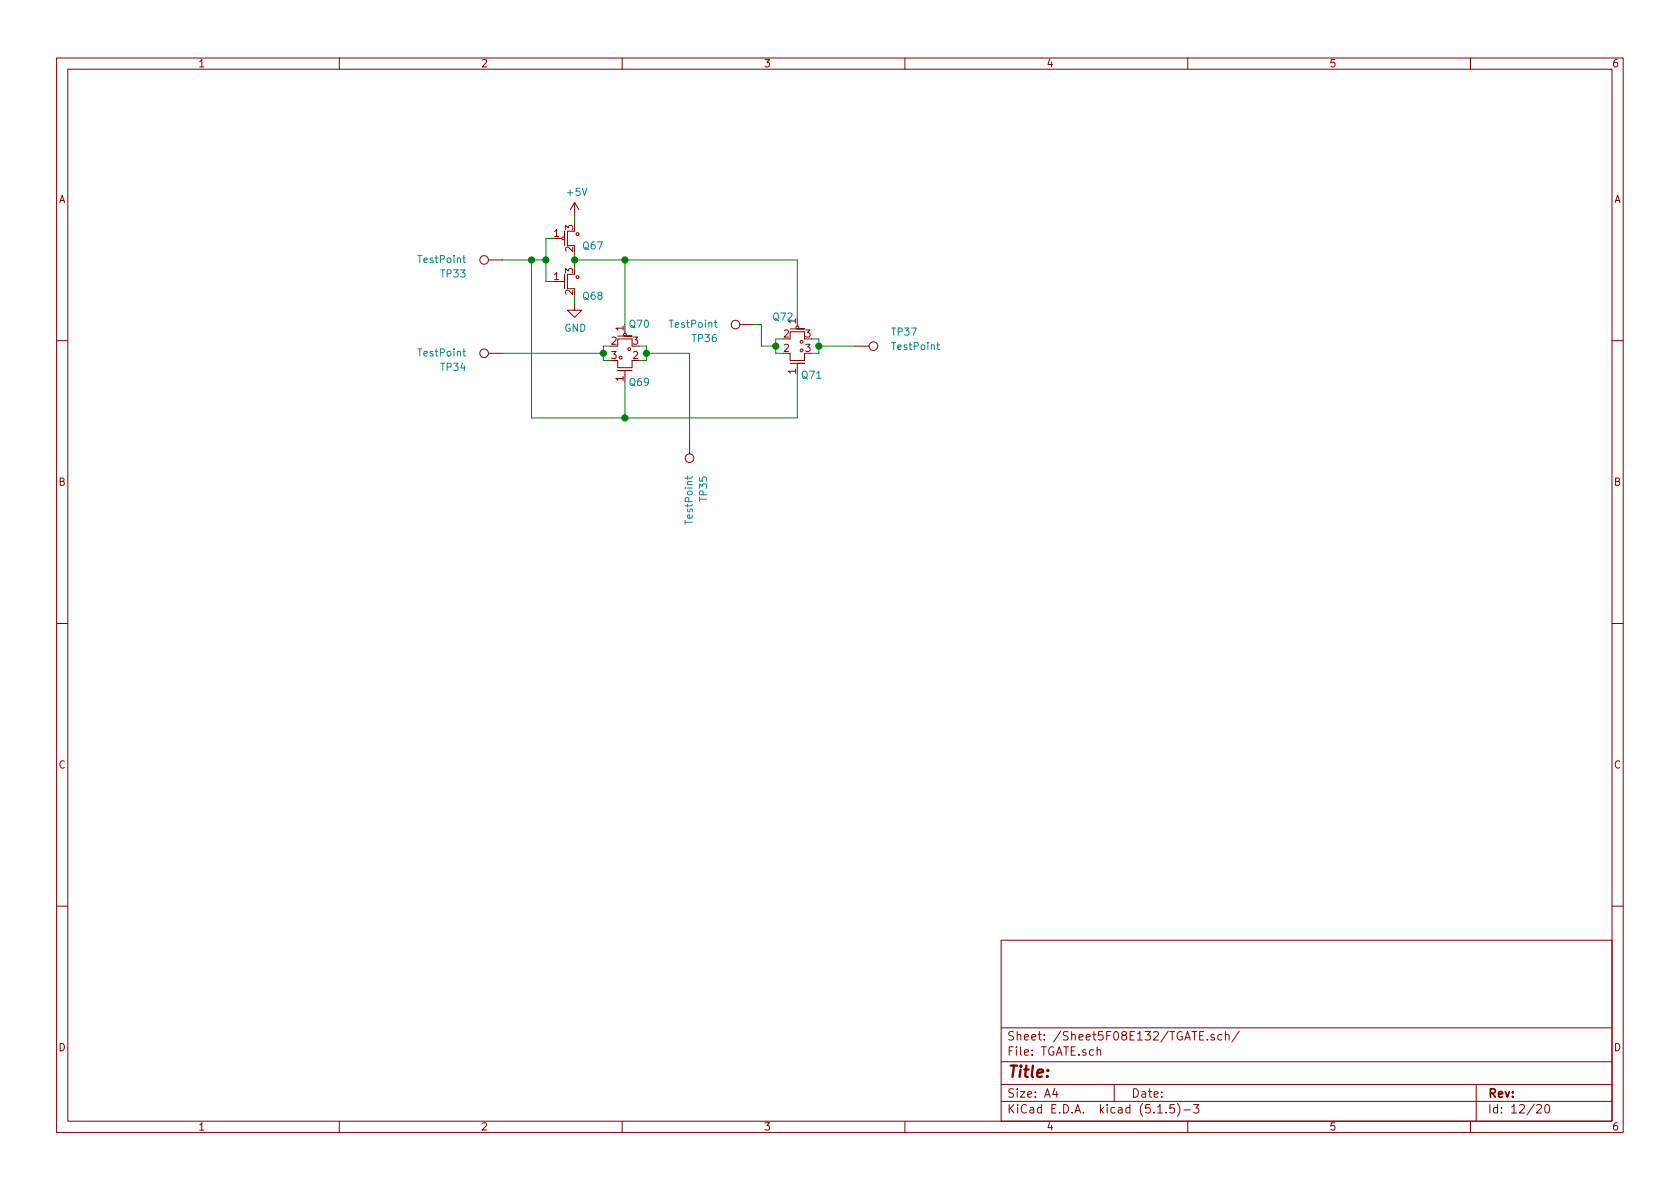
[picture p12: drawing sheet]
EESchema Schematic File Version 4
EELAYER 30 0
EELAYER END
$Descr A4 11693 8268
encoding utf-8
Sheet 12 20
Title ""
Date ""
Rev ""
Comp ""
Comment1 ""
Comment2 ""
Comment3 ""
Comment4 ""
$EndDescr
$Comp
L LogicQ:NM Q?
U 1 1
P 4350 2500
AR Path="/5F08E133/5F0B2F1F" Ref="Q?"  Part="1" 
AR Path="/5F08E133/5F0AFCF0/5F0B2F1F" Ref="Q70"  Part="1" 
F 0 "Q70" V 4600 2400 50  0000 C CNN
F 1 "NM" H 4450 2400 50  0001 C CNN
F 2 "LogicQ:SOT-23-N" H 4150 2500 50  0001 C CNN
F 3 "" H 4350 2500 50  0001 C CNN
	1    4350 2500
	0    -1   -1   0   
$EndComp
$Comp
L LogicQ:PM Q?
U 1 1
P 4350 2400
AR Path="/5F08E133/5F0B2F25" Ref="Q?"  Part="1" 
AR Path="/5F08E133/5F0AFCF0/5F0B2F25" Ref="Q69"  Part="1" 
F 0 "Q69" V 4600 2500 50  0000 C CNN
F 1 "PM" H 4450 2300 50  0001 C CNN
F 2 "LogicQ:SOT-23-P" H 4150 2400 50  0001 C CNN
F 3 "" H 4350 2400 50  0001 C CNN
	1    4350 2400
	0    1    1    0   
$EndComp
Wire Wire Line
	4450 2400 4500 2400
Wire Wire Line
	4500 2400 4500 2450
Wire Wire Line
	4500 2500 4450 2500
Wire Wire Line
	4250 2400 4200 2400
Wire Wire Line
	4200 2400 4200 2450
Wire Wire Line
	4200 2500 4250 2500
Connection ~ 4500 2450
Wire Wire Line
	4500 2450 4500 2500
Connection ~ 4200 2450
Wire Wire Line
	4200 2450 4200 2500
$Comp
L LogicQ:PM Q?
U 1 1
P 4000 1650
AR Path="/5F0B2F35" Ref="Q?"  Part="1" 
AR Path="/5EC45553/5F0B2F35" Ref="Q?"  Part="1" 
AR Path="/5ED5CBB1/5F0B2F35" Ref="Q?"  Part="1" 
AR Path="/5ED5DFBF/5F0B2F35" Ref="Q?"  Part="1" 
AR Path="/5ED71D34/5F0B2F35" Ref="Q?"  Part="1" 
AR Path="/5F08E133/5F0AFCF0/5F0B2F35" Ref="Q67"  Part="1" 
F 0 "Q67" H 4050 1600 50  0000 L CNN
F 1 "PM" H 4100 1550 50  0001 C CNN
F 2 "LogicQ:SOT-23-P" H 3800 1650 50  0001 C CNN
F 3 "" H 4000 1650 50  0001 C CNN
	1    4000 1650
	1    0    0    -1  
$EndComp
$Comp
L LogicQ:NM Q?
U 1 1
P 4000 1950
AR Path="/5F0B2F3B" Ref="Q?"  Part="1" 
AR Path="/5EC45553/5F0B2F3B" Ref="Q?"  Part="1" 
AR Path="/5ED5CBB1/5F0B2F3B" Ref="Q?"  Part="1" 
AR Path="/5ED5DFBF/5F0B2F3B" Ref="Q?"  Part="1" 
AR Path="/5ED71D34/5F0B2F3B" Ref="Q?"  Part="1" 
AR Path="/5F08E133/5F0AFCF0/5F0B2F3B" Ref="Q68"  Part="1" 
F 0 "Q68" H 4050 1850 50  0000 L CNN
F 1 "NM" H 4100 1850 50  0001 C CNN
F 2 "LogicQ:SOT-23-N" H 3800 1950 50  0001 C CNN
F 3 "" H 4000 1950 50  0001 C CNN
	1    4000 1950
	1    0    0    -1  
$EndComp
Wire Wire Line
	4000 1750 4000 1800
Connection ~ 4000 1800
Wire Wire Line
	4000 1800 4000 1850
Wire Wire Line
	3800 1650 3850 1650
Wire Wire Line
	3800 1650 3800 1800
Wire Wire Line
	3800 1950 3850 1950
Wire Wire Line
	4000 2050 4000 2100
Wire Wire Line
	4000 1550 4000 1500
$Comp
L power:GND #PWR?
U 1 1
P 4000 2100
AR Path="/5F0B2F49" Ref="#PWR?"  Part="1" 
AR Path="/5EC45553/5F0B2F49" Ref="#PWR?"  Part="1" 
AR Path="/5ED5CBB1/5F0B2F49" Ref="#PWR?"  Part="1" 
AR Path="/5ED5DFBF/5F0B2F49" Ref="#PWR?"  Part="1" 
AR Path="/5ED71D34/5F0B2F49" Ref="#PWR?"  Part="1" 
AR Path="/5F08E133/5F0AFCF0/5F0B2F49" Ref="#PWR0146"  Part="1" 
F 0 "#PWR0146" H 4000 1850 50  0001 C CNN
F 1 "GND" H 4005 1927 50  0000 C CNN
F 2 "" H 4000 2100 50  0001 C CNN
F 3 "" H 4000 2100 50  0001 C CNN
	1    4000 2100
	1    0    0    -1  
$EndComp
$Comp
L power:+5V #PWR?
U 1 1
P 4000 1500
AR Path="/5F0B2F4F" Ref="#PWR?"  Part="1" 
AR Path="/5EC45553/5F0B2F4F" Ref="#PWR?"  Part="1" 
AR Path="/5ED5CBB1/5F0B2F4F" Ref="#PWR?"  Part="1" 
AR Path="/5ED5DFBF/5F0B2F4F" Ref="#PWR?"  Part="1" 
AR Path="/5ED71D34/5F0B2F4F" Ref="#PWR?"  Part="1" 
AR Path="/5F08E133/5F0AFCF0/5F0B2F4F" Ref="#PWR0147"  Part="1" 
F 0 "#PWR0147" H 4000 1350 50  0001 C CNN
F 1 "+5V" H 4015 1673 50  0000 C CNN
F 2 "" H 4000 1500 50  0001 C CNN
F 3 "" H 4000 1500 50  0001 C CNN
	1    4000 1500
	1    0    0    -1  
$EndComp
Wire Wire Line
	3800 1800 3700 1800
Connection ~ 3800 1800
Wire Wire Line
	3800 1800 3800 1950
Wire Wire Line
	4350 1800 4350 2250
Wire Wire Line
	4000 1800 4350 1800
Wire Wire Line
	4350 2650 4350 2900
Wire Wire Line
	4350 2900 3700 2900
Wire Wire Line
	3700 2900 3700 1800
Wire Wire Line
	3700 1800 3500 1800
Connection ~ 3700 1800
$Comp
L Connector:TestPoint TP?
U 1 1
P 3500 1800
AR Path="/5F08E133/5F0B2F5F" Ref="TP?"  Part="1" 
AR Path="/5F08E133/5F0AFCF0/5F0B2F5F" Ref="TP33"  Part="1" 
F 0 "TP33" V 3400 2050 50  0000 L CNN
F 1 "TestPoint" V 3500 2050 50  0000 L CNN
F 2 "Connector_PinSocket_2.54mm:PinSocket_1x01_P2.54mm_Vertical" H 3700 1800 50  0001 C CNN
F 3 "~" H 3700 1800 50  0001 C CNN
	1    3500 1800
	0    -1   -1   0   
$EndComp
$Comp
L Connector:TestPoint TP?
U 1 1
P 3500 2450
AR Path="/5F08E133/5F0B2F65" Ref="TP?"  Part="1" 
AR Path="/5F08E133/5F0AFCF0/5F0B2F65" Ref="TP34"  Part="1" 
F 0 "TP34" V 3400 2700 50  0000 L CNN
F 1 "TestPoint" V 3500 2700 50  0000 L CNN
F 2 "Connector_PinSocket_2.54mm:PinSocket_1x01_P2.54mm_Vertical" H 3700 2450 50  0001 C CNN
F 3 "~" H 3700 2450 50  0001 C CNN
	1    3500 2450
	0    -1   -1   0   
$EndComp
Wire Wire Line
	3500 2450 4200 2450
$Comp
L Connector:TestPoint TP?
U 1 1
P 4800 3050
AR Path="/5F08E133/5F0B2F6C" Ref="TP?"  Part="1" 
AR Path="/5F08E133/5F0AFCF0/5F0B2F6C" Ref="TP35"  Part="1" 
F 0 "TP35" V 4700 3300 50  0000 L CNN
F 1 "TestPoint" V 4800 3300 50  0000 L CNN
F 2 "Connector_PinSocket_2.54mm:PinSocket_1x01_P2.54mm_Vertical" H 5000 3050 50  0001 C CNN
F 3 "~" H 5000 3050 50  0001 C CNN
	1    4800 3050
	-1   0    0    1   
$EndComp
Wire Wire Line
	4800 3050 4800 2450
Wire Wire Line
	4500 2450 4800 2450
$Comp
L LogicQ:PM Q?
U 1 1
P 5550 2350
AR Path="/5F08E133/5F0B2F74" Ref="Q?"  Part="1" 
AR Path="/5F08E133/5F0AFCF0/5F0B2F74" Ref="Q71"  Part="1" 
F 0 "Q71" V 5800 2450 50  0000 C CNN
F 1 "PM" H 5650 2250 50  0001 C CNN
F 2 "LogicQ:SOT-23-P" H 5350 2350 50  0001 C CNN
F 3 "" H 5550 2350 50  0001 C CNN
	1    5550 2350
	0    1    1    0   
$EndComp
$Comp
L LogicQ:NM Q?
U 1 1
P 5550 2450
AR Path="/5F08E133/5F0B2F7A" Ref="Q?"  Part="1" 
AR Path="/5F08E133/5F0AFCF0/5F0B2F7A" Ref="Q72"  Part="1" 
F 0 "Q72" V 5800 2350 50  0000 C CNN
F 1 "NM" H 5650 2350 50  0001 C CNN
F 2 "LogicQ:SOT-23-N" H 5350 2450 50  0001 C CNN
F 3 "" H 5550 2450 50  0001 C CNN
	1    5550 2450
	0    1    -1   0   
$EndComp
Wire Wire Line
	5650 2350 5700 2350
Wire Wire Line
	5700 2350 5700 2400
Wire Wire Line
	5700 2450 5650 2450
Wire Wire Line
	5450 2350 5400 2350
Wire Wire Line
	5400 2350 5400 2400
Wire Wire Line
	5400 2450 5450 2450
Wire Wire Line
	5550 2200 5550 1800
Wire Wire Line
	5550 1800 4350 1800
Connection ~ 4350 1800
Wire Wire Line
	4350 2900 5550 2900
Wire Wire Line
	5550 2900 5550 2600
Connection ~ 4350 2900
Wire Wire Line
	5400 2400 5300 2400
Connection ~ 5400 2400
Wire Wire Line
	5400 2400 5400 2450
$Comp
L Connector:TestPoint TP?
U 1 1
P 5250 2250
AR Path="/5F08E133/5F0B2F8F" Ref="TP?"  Part="1" 
AR Path="/5F08E133/5F0AFCF0/5F0B2F8F" Ref="TP36"  Part="1" 
F 0 "TP36" V 5150 2500 50  0000 L CNN
F 1 "TestPoint" V 5250 2500 50  0000 L CNN
F 2 "Connector_PinSocket_2.54mm:PinSocket_1x01_P2.54mm_Vertical" H 5450 2250 50  0001 C CNN
F 3 "~" H 5450 2250 50  0001 C CNN
	1    5250 2250
	0    -1   -1   0   
$EndComp
Wire Wire Line
	5250 2250 5300 2250
Wire Wire Line
	5300 2250 5300 2400
$Comp
L Connector:TestPoint TP?
U 1 1
P 5950 2400
AR Path="/5F08E133/5F0B2F97" Ref="TP?"  Part="1" 
AR Path="/5F08E133/5F0AFCF0/5F0B2F97" Ref="TP37"  Part="1" 
F 0 "TP37" V 5850 2650 50  0000 L CNN
F 1 "TestPoint" V 5950 2650 50  0000 L CNN
F 2 "Connector_PinSocket_2.54mm:PinSocket_1x01_P2.54mm_Vertical" H 6150 2400 50  0001 C CNN
F 3 "~" H 6150 2400 50  0001 C CNN
	1    5950 2400
	0    1    1    0   
$EndComp
Wire Wire Line
	5950 2400 5700 2400
Connection ~ 5700 2400
Wire Wire Line
	5700 2400 5700 2450
$EndSCHEMATC
